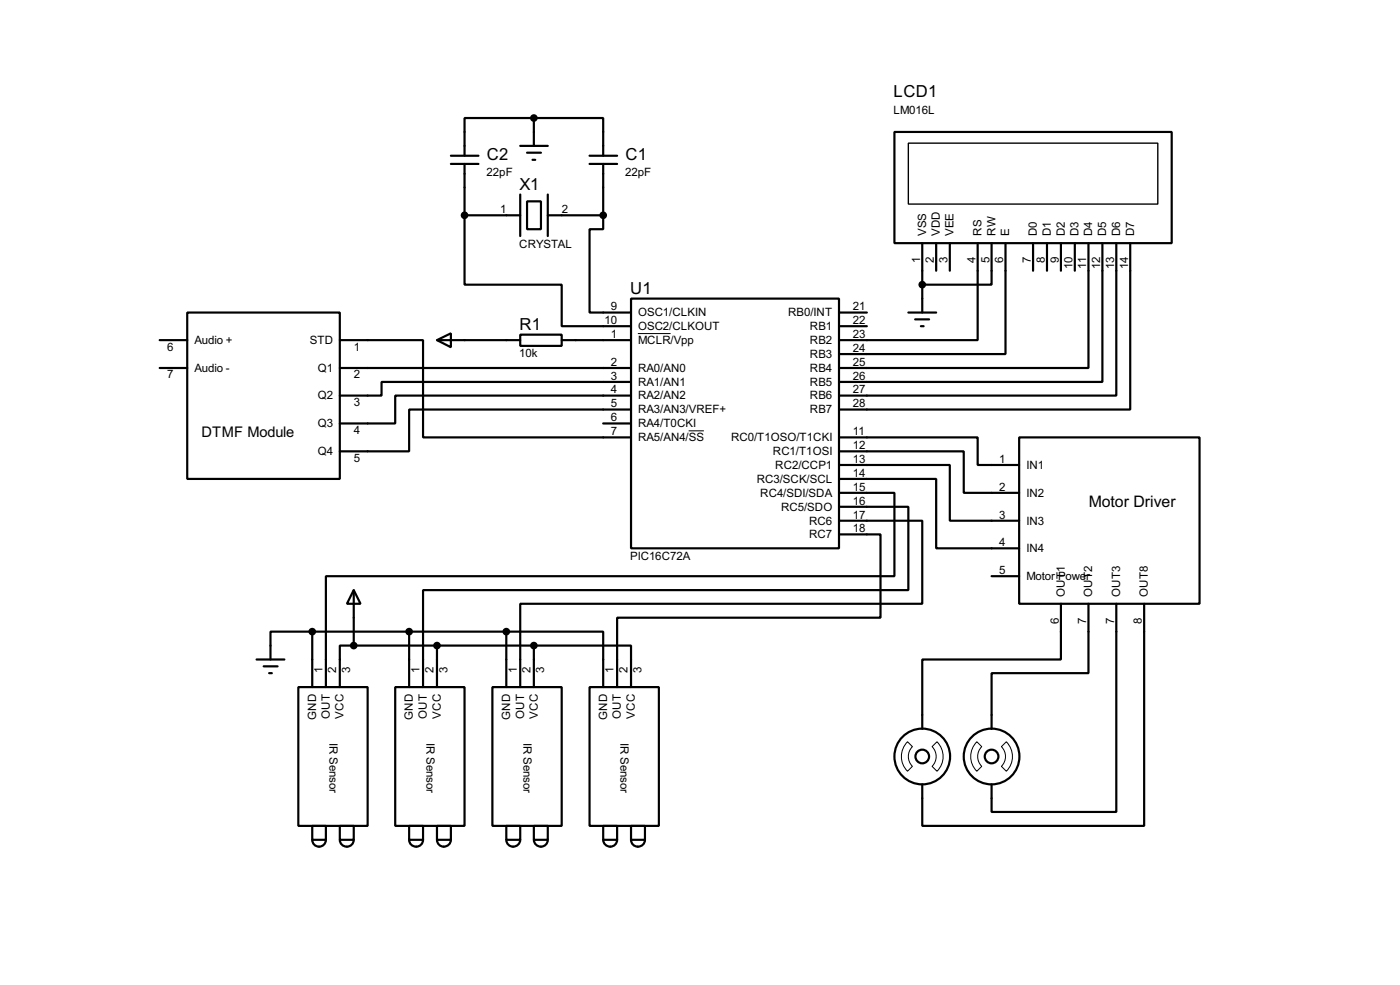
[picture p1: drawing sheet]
<svg xmlns="http://www.w3.org/2000/svg" width="256mm" height="180mm" viewBox="0 0 256 180" stroke-linecap="round" stroke-linejoin="round" font-family="sans-serif">
<g fill="none" stroke="#000" stroke-width=".4">
<path d="M82.6 30h5.1M82.6 28.5h5.1M85.1 39.4v12.7h17.8v7.6h12.7M85.1 39.4h10.2M85.1 30v9.4M95.3 35.6v7.6M95.3 26.7h5.1M96.6 36.9h2.5v5.1h-2.5zM96.6 28h2.5M97.6 29.3h.5M97.8 21.6h-12.7v6.9M97.8 21.6h12.7v6.9"/>
<path d="M97.8 21.6v5.1M100.4 39.4h10.1M100.4 35.6v7.6M108 30h5.1M108 28.5h5.1M110.5 39.4v2.6h-2.5v15.2h7.6M110.5 30v9.4M163.9 24.2h50.8v20.3h-50.8zM34.3 57.2h28v30.5h-28zM115.6 54.7h38.1v45.7h-38.1zM153.7 57.2h5.1M153.7 59.7h5.1"/>
<path d="M166.4 57.2h5.1M167.7 58.5h2.5M168.7 59.7h.5M169 44.5v12.7M171.5 44.5v5.1M174 44.5v5.1M179.1 44.5v17.8h-25.4M181.7 44.5v7.6h-12.7M184.2 44.5v20.3h-30.5M189.3 44.5v5.1M191.8 44.5v5.1M194.4 44.5v5.1"/>
<path d="M196.9 44.5v5.1M199.4 44.5v22.9h-45.7M202 44.5v25.4h-48.3M204.5 44.5v27.9h-50.8M207.1 44.5v30.5h-53.4M29.3 62.3h5M29.3 67.4h5M62.3 62.3h15.2v17.8h38.1M62.3 67.4h53.3M80.1 62.3l2.5-1.3v2.6zM80.1 62.3h15.2M95.3 61.3h7.6v2h-7.6z"/>
<path d="M102.9 62.3h12.7M110.5 77.5h5.1M115.6 69.9h-45.7v2.5h-7.6M115.6 72.4h-43.2v5.1h-10.1M115.6 75h-40.6v7.6h-12.7M153.7 80.1h25.4v5h7.6M153.7 82.6h22.9v7.6h10.1M153.7 85.1h20.3v10.2h12.7M153.7 87.7h17.8v12.7h15.2M153.7 90.2h10.2v15.3h-104.2v20.3M153.7 92.8h12.7v15.2h-88.9v17.8M153.7 95.3h15.3v15.2h-73.7v15.3"/>
<path d="M153.7 97.8h7.6v15.3h-48.2v12.7M186.7 80.1h33.1v30.4h-33.1zM57.2 115.6h-7.6v5.1M57.2 115.6h35.6M57.2 115.6v10.2M64.8 108l1.3 2.5h-2.5zM64.8 118.2h-2.5v7.6M64.8 118.2h33M64.8 108v10.2M75 115.6v10.2M80.1 118.2v7.6M92.8 115.6h17.7v10.2"/>
<path d="M92.8 115.6v10.2M97.8 118.2h17.8v7.6M97.8 118.2v7.6M181.7 105.5h5M194.4 110.5v10.2h-25.4v12.7M199.4 110.5v12.7h-17.7v10.2M204.5 110.5v38.1h-22.8v-5M209.6 110.5v40.7h-40.6v-7.6M47 120.7h5.1M48.3 122h2.6M49.3 123.2h.5M54.7 125.8h12.7v25.4h-12.7z"/>
<path d="M72.4 125.8h12.7v25.4h-12.7zM90.2 125.8h12.7v25.4h-12.7zM108 125.8h12.7v25.4h-12.7zM57.2 151.2h2.5v2.5h-2.5zM57.2 153.7a1.25 1.25 0 0 0 1.3 1.3 1.25 1.25 0 0 0 1.2-1.3M62.3 151.2h2.5v2.5h-2.5zM62.3 153.7a1.28 1.28 0 0 0 1.2 1.3 1.28 1.28 0 0 0 1.3-1.3M75 151.2h2.5v2.5h-2.5zM75 153.7a1.28 1.28 0 0 0 1.2 1.3 1.28 1.28 0 0 0 1.3-1.3M80.1 151.2h2.5v2.5h-2.5zM80.1 153.7a1.28 1.28 0 0 0 1.2 1.3 1.28 1.28 0 0 0 1.3-1.3M92.8 151.2h2.5v2.5h-2.5z"/>
<path d="M92.8 153.7a1.28 1.28 0 0 0 1.2 1.3 1.28 1.28 0 0 0 1.3-1.3M97.8 151.2h2.6v2.5h-2.6zM97.8 153.7a1.28 1.28 0 0 0 1.3 1.3 1.28 1.28 0 0 0 1.3-1.3M110.5 151.2h2.6v2.5h-2.6zM110.5 153.7a1.28 1.28 0 0 0 1.3 1.3 1.28 1.28 0 0 0 1.3-1.3M115.6 151.2h2.6v2.5h-2.6zM115.6 153.7a1.28 1.28 0 0 0 1.3 1.3 1.28 1.28 0 0 0 1.3-1.3"/>
<circle cx="168.9" cy="138.5" r="5.1"/>
<circle cx="168.9" cy="138.5" r="1.25"/>
<circle cx="181.6" cy="138.5" r="5.1"/>
<circle cx="181.6" cy="138.5" r="1.25"/>
</g>
<path d="M116.9 61.1h6M126.2 78.9h2.8M166.3 135.8l.9 .9a2.54 2.54 0 0 0 0 3.6l-.9 .9a3.8 3.8 0 0 1 0-5.4zM170.8 136.7l.9-.9a3.8 3.8 0 0 1 0 5.4l-.9-.9a2.54 2.54 0 0 0 0-3.6zM179 135.8l.9 .9a2.54 2.54 0 0 0 0 3.6l-.9 .9a3.8 3.8 0 0 1 0-5.4zM183.5 136.7l.9-.9a3.8 3.8 0 0 1 0 5.4l-.9-.9a2.54 2.54 0 0 0 0-3.6z" fill="none" stroke="#000" stroke-width=".18"/>
<path d="M166.4 26.2h45.7v11.2h-45.7z" fill="none" stroke="#000" stroke-width=".25"/>
<g fill="#000" stroke="#000" stroke-width=".4">
<circle cx="85.1" cy="39.4" r=".5"/>
<circle cx="97.8" cy="21.6" r=".5"/>
<circle cx="110.5" cy="39.4" r=".5"/>
<circle cx="168.9" cy="52.1" r=".5"/>
<circle cx="57.2" cy="115.6" r=".5"/>
<circle cx="64.8" cy="118.2" r=".5"/>
<circle cx="74.9" cy="115.6" r=".5"/>
<circle cx="80" cy="118.2" r=".5"/>
<circle cx="92.7" cy="115.6" r=".5"/>
<circle cx="97.8" cy="118.2" r=".5"/>
</g>
<g font-size="3.4">
<text x="163.7" y="17.8">LCD1</text>
<text x="89.2" y="29.3">C2</text>
<text x="114.6" y="29.3">C1</text>
<text x="95.2" y="34.8">X1</text>
<text x="115.5" y="53.9">U1</text>
<text x="95.2" y="60.5">R1</text>
</g>
<text font-size="3.3" x="199.4" y="92.8">Motor Driver</text>
<text font-size="3" x="36.9" y="79.9">DTMF Module</text>
<g font-size="2.4">
<text x="163.7" y="20.8">LM016L</text>
<text x="89.2" y="32.2">22pF</text>
<text x="114.6" y="32.2">22pF</text>
<text x="91.6" y="39">1</text>
<text x="102.9" y="39">2</text>
<text x="95.1" y="45.3">CRYSTAL</text>
<text x="169.7" y="43.2" transform="rotate(-90 169.7 43.2)">VSS</text>
<text x="172.2" y="43.2" transform="rotate(-90 172.2 43.2)">VDD</text>
<text x="174.7" y="43.2" transform="rotate(-90 174.7 43.2)">VEE</text>
<text x="179.8" y="43.2" transform="rotate(-90 179.8 43.2)">RS</text>
<text x="182.4" y="43.2" transform="rotate(-90 182.4 43.2)">RW</text>
<text x="184.9" y="43.2" transform="rotate(-90 184.9 43.2)">E</text>
<text x="190" y="43.2" transform="rotate(-90 190 43.2)">D0</text>
<text x="192.5" y="43.2" transform="rotate(-90 192.5 43.2)">D1</text>
<text x="195.1" y="43.2" transform="rotate(-90 195.1 43.2)">D2</text>
<text x="197.6" y="43.2" transform="rotate(-90 197.6 43.2)">D3</text>
<text x="200.1" y="43.2" transform="rotate(-90 200.1 43.2)">D4</text>
<text x="202.7" y="43.2" transform="rotate(-90 202.7 43.2)">D5</text>
<text x="205.2" y="43.2" transform="rotate(-90 205.2 43.2)">D6</text>
<text x="207.8" y="43.2" transform="rotate(-90 207.8 43.2)">D7</text>
<text x="168.6" y="48.2" transform="rotate(-90 168.6 48.2)">1</text>
<text x="171.1" y="48.2" transform="rotate(-90 171.1 48.2)">2</text>
<text x="173.6" y="48.2" transform="rotate(-90 173.6 48.2)">3</text>
<text x="178.7" y="48.2" transform="rotate(-90 178.7 48.2)">4</text>
<text x="181.3" y="48.2" transform="rotate(-90 181.3 48.2)">5</text>
<text x="183.8" y="48.2" transform="rotate(-90 183.8 48.2)">6</text>
<text x="188.9" y="48.1" transform="rotate(-90 188.9 48.1)">7</text>
<text x="191.4" y="48.2" transform="rotate(-90 191.4 48.2)">8</text>
<text x="194" y="48.2" transform="rotate(-90 194 48.2)">9</text>
<text x="196.5" y="49.3" transform="rotate(-90 196.5 49.3)">10</text>
<text x="199" y="49.1" transform="rotate(-90 199 49.1)">11</text>
<text x="201.6" y="49.3" transform="rotate(-90 201.6 49.3)">12</text>
<text x="204.1" y="49.3" transform="rotate(-90 204.1 49.3)">13</text>
<text x="206.7" y="49.3" transform="rotate(-90 206.7 49.3)">14</text>
<text x="110.8" y="59.3">10</text>
<text x="111.9" y="56.8">9</text>
<text x="116.9" y="57.9">OSC1/CLKIN</text>
<text x="144.4" y="57.9">RB0/INT</text>
<text x="156.3" y="59.3">22</text>
<text x="156.3" y="56.8">21</text>
<text x="30.7" y="64.2">6</text>
<text x="35.6" y="63">Audio +</text>
<text x="56.7" y="63">STD</text>
<text x="64.8" y="64.2">1</text>
<text x="95.1" y="65.4">10k</text>
<text x="111.9" y="61.9">1</text>
<text x="116.9" y="60.4">OSC2/CLKOUT</text>
<text x="116.9" y="63">MCLR/Vpp</text>
<text x="148.4" y="65.5">RB3</text>
<text x="148.4" y="63">RB2</text>
<text x="148.4" y="60.4">RB1</text>
<text x="156.3" y="64.4">24</text>
<text x="156.3" y="61.9">23</text>
<text x="30.7" y="69.3">7</text>
<text x="35.6" y="68.1">Audio -</text>
<text x="58.2" y="68.1">Q1</text>
<text x="64.8" y="69.3">2</text>
<text x="111.9" y="67">2</text>
<text x="111.9" y="69.5">3</text>
<text x="111.9" y="72">4</text>
<text x="116.9" y="68.1">RA0/AN0</text>
<text x="116.9" y="70.6">RA1/AN1</text>
<text x="148.4" y="70.6">RB5</text>
<text x="148.4" y="68.1">RB4</text>
<text x="156.3" y="72">27</text>
<text x="156.3" y="69.5">26</text>
<text x="156.3" y="67">25</text>
<text x="58.2" y="73.1">Q2</text>
<text x="64.8" y="74.3">3</text>
<text x="111.9" y="77.1">6</text>
<text x="111.9" y="74.6">5</text>
<text x="116.9" y="73.1">RA2/AN2</text>
<text x="116.9" y="75.7">RA3/AN3/VREF+</text>
<text x="148.4" y="75.7">RB7</text>
<text x="148.4" y="73.1">RB6</text>
<text x="156.3" y="74.6">28</text>
<text x="58.2" y="78.2">Q3</text>
<text x="58.2" y="83.3">Q4</text>
<text x="64.8" y="79.4">4</text>
<text x="111.9" y="79.7">7</text>
<text x="116.9" y="78.2">RA4/T0CKI</text>
<text x="116.9" y="80.8">RA5/AN4/SS</text>
<text x="133.9" y="80.8">RC0/T1OSO/T1CKI</text>
<text x="141.6" y="83.3">RC1/T1OSI</text>
<text x="156.3" y="82.2">12</text>
<text x="156.3" y="79.7">11</text>
<text x="64.8" y="84.5">5</text>
<text x="138.6" y="88.4">RC3/SCK/SCL</text>
<text x="142" y="85.8">RC2/CCP1</text>
<text x="156.3" y="84.7">13</text>
<text x="156.3" y="87.3">14</text>
<text x="156.3" y="89.8">15</text>
<text x="183.1" y="84.7">1</text>
<text x="183.1" y="89.8">2</text>
<text x="188" y="85.8">IN1</text>
<text x="139.3" y="90.9">RC4/SDI/SDA</text>
<text x="143.1" y="93.5">RC5/SDO</text>
<text x="156.3" y="94.9">17</text>
<text x="156.3" y="92.4">16</text>
<text x="183.1" y="94.9">3</text>
<text x="188" y="90.9">IN2</text>
<text x="148.2" y="98.5">RC7</text>
<text x="148.2" y="96">RC6</text>
<text x="156.3" y="97.4">18</text>
<text x="183.1" y="100">4</text>
<text x="188" y="96">IN3</text>
<text x="188" y="101.1">IN4</text>
<text x="115.4" y="102.5">PIC16C72A</text>
<text x="183.1" y="105.1">5</text>
<text x="188" y="106.2">Motor Power</text>
<text x="195.1" y="109.2" transform="rotate(-90 195.1 109.2)">OUT1</text>
<text x="200.1" y="109.2" transform="rotate(-90 200.1 109.2)">OUT2</text>
<text x="205.2" y="109.2" transform="rotate(-90 205.2 109.2)">OUT3</text>
<text x="210.3" y="109.2" transform="rotate(-90 210.3 109.2)">OUT8</text>
<text x="194" y="114.2" transform="rotate(-90 194 114.2)">6</text>
<text x="199" y="114.2" transform="rotate(-90 199 114.2)">7</text>
<text x="204.1" y="114.2" transform="rotate(-90 204.1 114.2)">7</text>
<text x="209.2" y="114.2" transform="rotate(-90 209.2 114.2)">8</text>
<text x="59.1" y="123.2" transform="rotate(-90 59.1 123.2)">1</text>
<text x="61.6" y="123.2" transform="rotate(-90 61.6 123.2)">2</text>
<text x="64.2" y="123.2" transform="rotate(-90 64.2 123.2)">3</text>
<text x="76.9" y="123.2" transform="rotate(-90 76.9 123.2)">1</text>
<text x="79.4" y="123.2" transform="rotate(-90 79.4 123.2)">2</text>
<text x="82" y="123.2" transform="rotate(-90 82 123.2)">3</text>
<text x="94.7" y="123.2" transform="rotate(-90 94.7 123.2)">1</text>
<text x="97.2" y="123.2" transform="rotate(-90 97.2 123.2)">2</text>
<text x="99.7" y="123.2" transform="rotate(-90 99.7 123.2)">3</text>
<text x="112.4" y="123.2" transform="rotate(-90 112.4 123.2)">1</text>
<text x="115" y="123.2" transform="rotate(-90 115 123.2)">2</text>
<text x="117.5" y="123.2" transform="rotate(-90 117.5 123.2)">3</text>
<text x="57.9" y="131.8" transform="rotate(-90 57.9 131.8)">GND</text>
<text x="60.4" y="131.6" transform="rotate(-90 60.4 131.6)">OUT</text>
<text x="63" y="131.5" transform="rotate(-90 63 131.5)">VCC</text>
<text x="75.7" y="131.8" transform="rotate(-90 75.7 131.8)">GND</text>
<text x="78.2" y="131.6" transform="rotate(-90 78.2 131.6)">OUT</text>
<text x="80.8" y="131.5" transform="rotate(-90 80.8 131.5)">VCC</text>
<text x="93.5" y="131.8" transform="rotate(-90 93.5 131.8)">GND</text>
<text x="96" y="131.6" transform="rotate(-90 96 131.6)">OUT</text>
<text x="98.5" y="131.5" transform="rotate(-90 98.5 131.5)">VCC</text>
<text x="111.2" y="131.8" transform="rotate(-90 111.2 131.8)">GND</text>
<text x="113.8" y="131.6" transform="rotate(-90 113.8 131.6)">OUT</text>
<text x="116.3" y="131.5" transform="rotate(-90 116.3 131.5)">VCC</text>
<text x="60.4" y="135.9" transform="rotate(90 60.4 135.9)">IR Sensor</text>
<text x="78.1" y="135.9" transform="rotate(90 78.1 135.9)">IR Sensor</text>
<text x="95.9" y="135.9" transform="rotate(90 95.9 135.9)">IR Sensor</text>
<text x="113.7" y="135.9" transform="rotate(90 113.7 135.9)">IR Sensor</text>
</g>
</svg>
